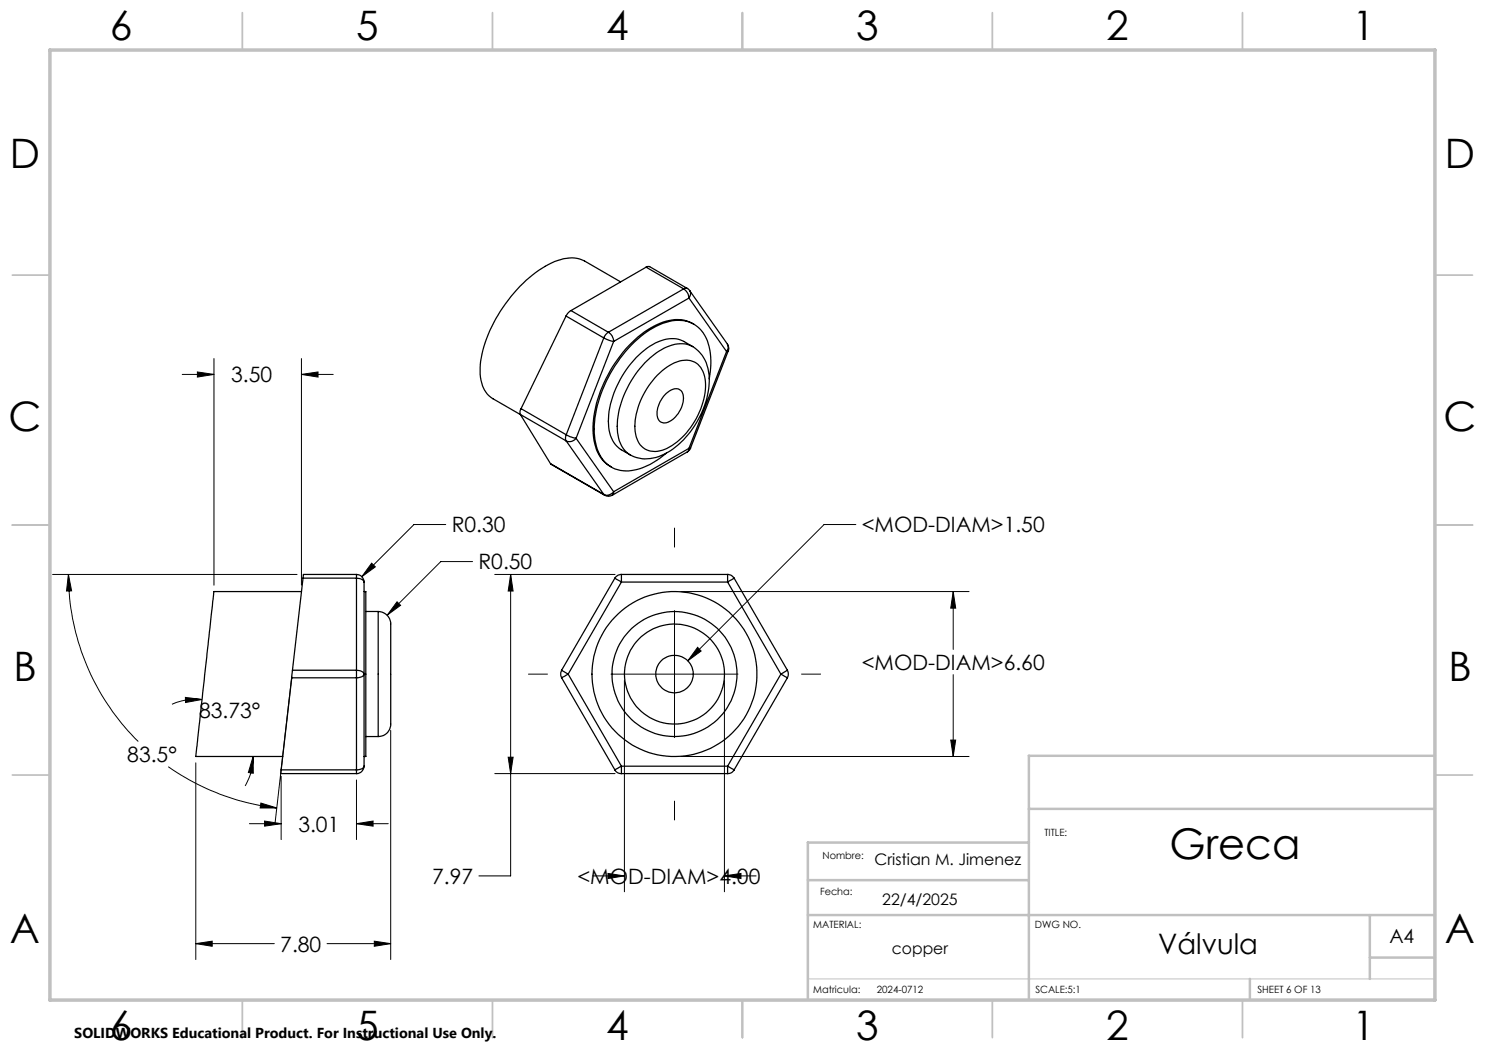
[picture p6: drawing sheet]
<svg xmlns="http://www.w3.org/2000/svg" width="297mm" height="210mm" viewBox="0 0 297 210" stroke-linecap="round" stroke-linejoin="round" font-family="sans-serif">
<g fill="none" stroke="#000" stroke-width=".25">
<path d="M124.1 56.4l-7.2-4.2a6.8 6.8 0 0 0-6 .1 27.4 27.4 0 0 0-12.9 13.8 17.6 17.6 0 0 0-1.8 10 5.3 5.3 0 0 0 2.4 3.7l14.6 8.4M129.2 53.4l.7-.1 7.6 4.4M129.2 53.4l7.5 4.4M129.2 53.4l-15 8.7M136.7 57.8a2.33 2.33 0 0 1 1.1 1.8M136.7 57.8l-15 8.7M137.5 57.7l.4 .4M137.5 57.7l-.5-.1-.3 .2M137.8 59.6l-15.1 8.7M137.8 59.6l7.5 10.7M137.9 58.1l.2 .8-.3 .7M137.9 58.1l7.6 10.7"/>
<path d="M113.2 63.2l-9 18.5M113.2 63.2l7.6 4.4M114.2 62.1l-.7 .6-.3 .5M114.2 62.1l7.5 4.4M120.8 67.6l1.9 .7M120.8 67.6l-7.6 19.4M121.7 66.5a2.11 2.11 0 0 1 1 1.8M121.7 66.5l-.6 .4-.3 .7M122.7 68.3l-7.5 19.4M127.2 71.5a11.5 11.5 0 0 1 7.1-3.8l1 .1 1.5 .5a9.5 9.5 0 0 1 3.3 2.4 9.9 9.9 0 0 1 1.3 9 17.8 17.8 0 0 1-8.5 11.1 7.3 7.3 0 0 1-6.9 .2l-1.8-1.1a6.6 6.6 0 0 1-2.5-6.3 20.1 20.1 0 0 1 5.5-12.1zM131.5 75a8.3 8.3 0 0 1 6.2-2.9 4.1 4.1 0 0 1 3.4 4.1 15 15 0 0 1-8.2 13.7 4 4 0 0 1-5.9-3.5 15 15 0 0 1 4.5-11.4zM133 78.9a2.66 2.66 0 0 1 2.9-1 2.37 2.37 0 0 1 .6 2.9 5 5 0 0 1-3.5 3.8 1.57 1.57 0 0 1-1.6-1.9 6 6 0 0 1 1.6-3.8z"/>
<path d="M138.5 69.3a6.6 6.6 0 0 0-6.8 1 19.4 19.4 0 0 0-8.2 15.6 5.9 5.9 0 0 0 2.5 5.1M138.7 64.8a7.4 7.4 0 0 0-7.3 .1 23.8 23.8 0 0 0-10.9 12.4 17.9 17.9 0 0 0-1.2 12.7 6.4 6.4 0 0 0 3 3.4M141.9 75.8a12.5 12.5 0 0 0-1.2-9.2 6.2 6.2 0 0 0-7.5-2.1 19.9 19.9 0 0 0-10.2 8.6 23.6 23.6 0 0 0-4.1 14.2 7 7 0 0 0 4.6 6.6 10.1 10.1 0 0 0 8.4-2.2l1.4-1.1M145.3 70.3l-7.5 19.4M145.5 68.8a1.56 1.56 0 0 1 .1 1.4M145.5 68.8l.1 .8-.3 .7M145.6 70.2l-.3 .1M145.6 70.2l-7.5 19.4M104.2 81.7l-.2 .6 .1 .6 6 9.8M104.2 81.7l9 5.3M110.1 92.7l10.8 6.4M110.1 92.7l10.7 6.2"/>
<path d="M113.2 87l.8 .3 1.2 .4M113.2 87l-.1 .5 .1 .7M113.2 88.2l7.6 10.7M115.2 87.7a1.6 1.6 0 0 1-2 .5M115.2 87.7l7.5 10.6M120.8 98.9l.1 .2M120.9 99.1a1.46 1.46 0 0 0 1.5 0M122.7 98.3a1.6 1.6 0 0 1-1.9 .6M122.7 98.3l-.3 .8M137.5 90.4l-15.1 8.7M137.8 89.7l-.3 .7M137.8 89.7l-15.1 8.6"/>
<path d="M138.1 89.6l-.6 .8M138.1 89.6l-.3 .1M60.3 118.3h-17.5l-3.6 33h17.4M60.6 115.6h10.7M60.6 115.6l-2.1 18.4M71.3 115.6a1.45 1.45 0 0 1 1.5 .8M71.3 114.9v.7M71.3 114.9h-10.6l-.1 .7M71.3 114.9a1.57 1.57 0 0 1 1.5 1.5M71.3 115.6v18.4M72.8 118.3h.4v33h-.4M72.8 116.4v36.8"/>
<path d="M123 115.6l1.3 .8M123 115.6l-10.7 18.4M124.3 114.9v1.5M124.3 114.9a1.51 1.51 0 0 0-1.3 .7M124.3 114.9h21.2M124.3 116.4l-10.7 18.4M124.3 116.4h21.2M145.5 114.9v1.5M145.5 114.9a1.51 1.51 0 0 1 1.3 .7M145.5 116.4l10.7 18.4M146.8 115.6l-1.3 .8M146.8 115.6l10.7 18.4"/>
<path d="M58.3 135.6h13M58.3 135.6l-2.1 18.4M58.5 134l-.2 1.6M58.5 134h12.8M71.3 134a1.24 1.24 0 0 1 1.5 1l-.4 .4-1.1 .2M71.3 134v1.6M71.3 135.6v18.4M73.2 122.3h2.4M75.6 122.3a2.75 2.75 0 0 1 2.5 3.5v18.1a2.81 2.81 0 0 1-2.5 3.4M75.6 122.3v25M112.3 134l1.3 .8M112.3 134a1.72 1.72 0 0 0 0 1.6"/>
<path d="M112.3 135.6l10.7 18.4M113.6 134.8l-1.3 .8M113.6 134.8l10.7 18.4M156.2 134.8l1.3 .8M156.2 134.8l-10.7 18.4M157.5 134l-1.3 .8M157.5 134a1.72 1.72 0 0 1 0 1.6M157.5 135.6l-10.7 18.4M56.2 154v.7h15.1M56.2 154h15.1M71.3 154v.7M72.8 153.2a1.38 1.38 0 0 1-1.5 .8"/>
<path d="M72.8 153.2a1.51 1.51 0 0 1-1.5 1.5M73.2 147.3h2.4M123 154a1.34 1.34 0 0 0 1.3 .7M124.3 153.2v1.5M124.3 153.2l-1.3 .8M124.3 154.7h21.2M124.3 153.2h21.2M145.5 153.2l1.3 .8M145.5 153.2v1.5M146.8 154a1.34 1.34 0 0 1-1.3 .7"/>
<circle cx="134.9" cy="134.8" r="10"/>
<circle cx="134.9" cy="134.8" r="16.5"/>
<circle cx="134.9" cy="134.8" r="3.7"/>
<circle cx="134.9" cy="134.8" r="12.5"/>
</g>
<g fill="none" stroke="#000" stroke-width=".2">
<path d="M36.4 74.9h6.4M39.5 74.4l3.3 .5-3.3 .5zM42.8 71.7v45.3M60.3 74.9l3.3-.5v1zM60.3 71.7v45.3M60.3 74.9h6.3M10.5 114.9h48.9M13.7 114.9l.6 3.3h-1zM13.7 114.9a47 47 0 0 0 14 33.4M74.3 112.6l.8 .8-2.7 1.9zM89.1 104.9h-6.3l-10.4 10.4M94.5 112.3h-6.3l-10.8 10.7"/>
<path d="M99 114.9h24M102.1 114.9l.5 3.3h-1zM102.1 114.9v60.3h-6.3M134.9 105.6v3.8M136.2 118.3h57.6M171.2 104.9h-6.4l-27.3 27.3M190.6 118.3l.5 3.3h-1zM190.6 118.3v11.6M37.1 139.5l3.3 .4-3.3 .6zM40.4 139.9a11.4 11.4 0 0 0-6 1M58.3 135.3l-3.3 29.4M79.4 120.4l.7 .7-2.7 1.9z"/>
<path d="M105.7 134.8h3.8M122.2 134.8h25.4M124.9 136.1v42.3M134.9 122.1v25.4M139.5 129.5l.7 .7-2.7 2zM144.9 136.1v42.3M160.3 134.8h3.8M190.6 134.9v16.4M33.7 153.3a46.6 46.6 0 0 0 21.7 8.3M39.2 152.6v39.3M50.6 151.3l.1 3.3-1-.1zM50.6 151.3a11.2 11.2 0 0 1-1.6 5.9"/>
<path d="M56.2 155.2v12.7M71.3 156v11.9M78.1 146.1v45.8M99 154.7h24M101.6 151.4h1l-.5 3.3zM136.2 151.3h57.6M190.1 148h1l-.5 3.3zM49.9 164.7h6.3M52.2 160.6l3.2 1h-3.4zM52.9 164.2l3.3 .5-3.3 .5zM71.3 164.7l3.3-.5v1zM71.3 164.7h6.3"/>
<path d="M118.5 175.2h6.4M121.6 174.7l3.3 .5-3.3 .5zM134.9 160.2v3.8M144.9 175.2l3.3-.5v1zM144.9 175.2h6.3M39.2 188.7l3.2-.5v1.1zM39.2 188.7h15.7M65.4 188.7h12.7M74.9 188.2l3.2 .5-3.2 .6z"/>
</g>
<path d="M161.6 195.8h125.4" fill="none" stroke="#c0c0c0" stroke-width=".2"/>
<g fill="none" stroke="#c0c0c0" stroke-width=".35">
<path d="M48.5 2.5v7.5M98.5 2.5v7.5M148.5 2.5v7.5M198.5 2.5v7.5M248.5 2.5v7.5M2.5 55h7.5M287 55h7.5M2.5 105h7.5M287 105h7.5M2.5 155h7.5M287 155h7.5M48.5 200v7.5"/>
<path d="M98.5 200v7.5M148.5 200v7.5M198.5 200v7.5M248.5 200v7.5"/>
</g>
<path d="M287 151.2h-81.2v48.8M161.6 176h44.2M205.8 161.8h81.2M205.8 168.5h-44.2v31.5M161.6 183h125.4M250 195.8v4.2M274 183v12.8M274 191.5h13" fill="none" stroke="#c0c0c0" stroke-width=".5"/>
<path d="M10 10h277v190h-277z" fill="none" stroke="#c0c0c0" stroke-width=".7"/>
<path d="M50.6 151.3l.1 3.3-1-.1zM37.1 139.5l3.3 .4-3.3 .6zM13.7 114.9l.6 3.3h-1zM52.2 160.6l3.2 1h-3.4zM74.3 112.6l-1.9 2.7 2.7-1.9zM79.4 120.4l-2 2.6 2.7-1.9zM60.3 74.9l3.3-.5v1zM39.5 74.4l3.3 .5-3.3 .5zM52.9 164.2l3.3 .5-3.3 .5zM71.3 164.7l3.3-.5v1zM39.2 188.7l3.2-.5v1.1zM74.9 188.2l3.2 .5-3.2 .6zM139.5 129.5l-2 2.7 2.7-2zM190.6 118.3l.5 3.3h-1zM190.1 148h1l-.5 3.3zM102.1 114.9l.5 3.3h-1zM101.6 151.4h1l-.5 3.3zM121.6 174.7l3.3 .5-3.3 .5zM144.9 175.2l3.3-.5v1z" fill="#000"/>
<text font-size="8.5" x="233.9" y="171.8">Greca</text>
<g font-size="8.1">
<text x="22" y="8">6</text>
<text x="71.2" y="8">5</text>
<text x="121.2" y="8">4</text>
<text x="171.2" y="8">3</text>
<text x="221.2" y="8">2</text>
<text x="270.5" y="8">1</text>
<text x="2" y="33.6">D</text>
<text x="289" y="33.6">D</text>
<text x="1.7" y="86.1">C</text>
<text x="288.7" y="86.1">C</text>
<text x="2.7" y="136.1">B</text>
<text x="289.7" y="136.1">B</text>
<text x="2" y="188.6">A</text>
<text x="289" y="188.6">A</text>
<text x="22" y="208">6</text>
<text x="71.2" y="208">5</text>
<text x="121.2" y="208">4</text>
<text x="171.2" y="208">3</text>
<text x="221.2" y="208">2</text>
<text x="270.5" y="208">1</text>
</g>
<text font-size="5.6" x="231.6" y="190.9">Válvula</text>
<g font-size="4.2">
<text x="46.2" y="76.5">3.50</text>
<text x="90.3" y="106.5">R0.30</text>
<text x="172.4" y="106.5">&lt;MOD-DIAM&gt;1.50</text>
<text x="95.7" y="113.9">R0.50</text>
<text x="172.4" y="134">&lt;MOD-DIAM&gt;6.60</text>
<text x="39.8" y="143.6">83.73°</text>
<text x="25.5" y="152.4">83.5°</text>
<text x="59.7" y="166.3">3.01</text>
<text x="86.4" y="176.8">7.97</text>
<text x="115.5" y="176.8">&lt;MOD-DIAM&gt;4.00</text>
<text x="56.1" y="190.3">7.80</text>
</g>
<text font-size="3.9" x="277.9" y="188.5">A4</text>
<g font-size="3.2">
<text x="174.9" y="173.1">Cristian M. Jimenez</text>
<text x="176.4" y="181">22/4/2025</text>
<text x="178.4" y="190.9">copper</text>
</g>
<text font-size="2.9" x="14.9" y="207.6">SOLIDWORKS Educational Product. For Instructional Use Only.</text>
<g font-size="2">
<text x="208.9" y="167.3">TITLE:</text>
<text x="164.5" y="171.8">Nombre:</text>
<text x="164" y="179">Fecha:</text>
<text x="162.6" y="185.5">MATERIAL:</text>
<text x="207" y="185.5">DWG NO.</text>
<text x="162.6" y="198.5">Matricula:</text>
<text x="175.4" y="198.5">2024-0712</text>
<text x="207.1" y="198.6">SCALE:5:1</text>
<text x="251.5" y="198.6">SHEET 6 OF 13</text>
</g>
</svg>
